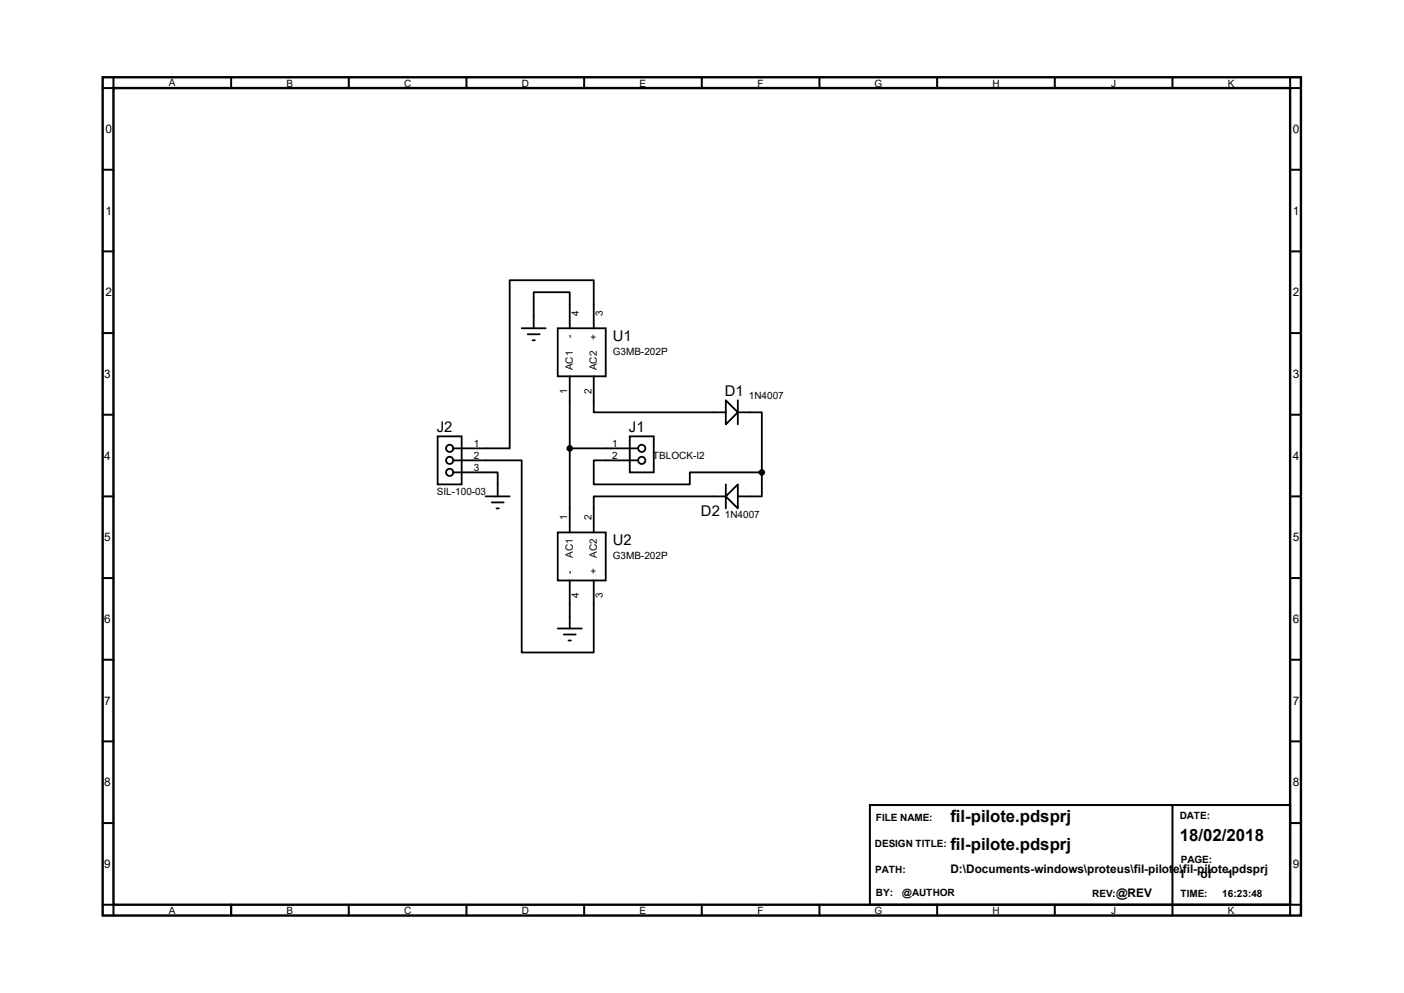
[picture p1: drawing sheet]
<svg xmlns="http://www.w3.org/2000/svg" width="297mm" height="210mm" viewBox="0 0 297 210" stroke-linecap="round" stroke-linejoin="round" font-family="sans-serif">
<path d="M21.7 16.3h253.5v177.3h-253.5zM24 18.6h248.9v172.7h-248.9z" fill="none" stroke="#000" stroke-width=".51"/>
<g fill="none" stroke="#000" stroke-width=".42">
<path d="M24 16.3v2.3h-2.3M48.9 16.3v2.3M73.8 16.3v2.3M98.7 16.3v2.3M123.6 16.3v2.3M148.5 16.3v2.3M173.4 16.3v2.3M198.2 16.3v2.3M223.1 16.3v2.3M248 16.3v2.3M272.9 16.3v2.3h2.3M21.7 35.9h2.3"/>
<path d="M272.9 35.9h2.3M21.7 53.2h2.3M272.9 53.2h2.3M21.7 70.4h2.3M272.9 70.4h2.3M21.7 87.7h2.3M272.9 87.7h2.3M21.7 105h2.3M272.9 105h2.3M21.7 122.3h2.3M21.7 139.5h2.3M272.9 122.3h2.3"/>
<path d="M272.9 139.5h2.3M21.7 156.8h2.3M272.9 156.8h2.3M21.7 174.1h2.3M184 170.3h88.9v21h-88.9zM248 170.3v23.3M272.9 174.1h2.3M21.7 191.3h2.3v2.3M48.9 191.3v2.3M73.8 191.3v2.3M98.7 191.3v2.3M123.6 191.3v2.3"/>
<path d="M148.5 191.3v2.3M173.4 191.3v2.3M198.2 191.3v2.3M223.1 191.3v2.3M275.2 191.3h-2.3v2.3"/>
</g>
<g fill="none" stroke="#000" stroke-width=".38">
<path d="M110.4 69.4h5M111.6 70.7h2.6M112.6 72h.6M112.9 69.4v-7.6h7.6v7.6M118 69.4h10.1v10.2h-10.1zM120.5 79.6v33M125.6 79.6v7.6h27.9M125.6 69.4v-10.1h-17.8v35.5h-11.9M92.6 92.3h5.1v10.1h-5.1zM95.9 97.4h14.5v40.6h15.2v-15.2M95.9 99.9h9.4v5.1M120.5 94.8h14.5"/>
<path d="M133.2 92.3h5.1v7.6h-5.1zM135 97.4h-9.4v5h20.3v-2.5h15.3M153.5 84.7l2.6 2.5-2.6 2.5zM156.1 87.2h5.1v12.7M156.1 84.7v5M161.2 99.9v5.1h-5.1M102.7 105h5.1M104 106.3h2.6M105 107.5h.5M118 112.6h10.1v10.2h-10.1zM153.5 105h-27.9v7.6M153.5 102.4v5.1"/>
<path d="M156.1 102.4v5.1l-2.6-2.5zM118 132.9h5.1M119.3 134.2h2.5M120.3 135.5h.5M120.5 122.8v10.1"/>
<circle cx="95.1" cy="99.9" r=".76"/>
<circle cx="95.1" cy="94.8" r=".76"/>
<circle cx="95.1" cy="97.4" r=".76"/>
<circle cx="135.8" cy="97.4" r=".76"/>
<circle cx="135.8" cy="94.8" r=".76"/>
</g>
<g fill="#000" stroke="#000" stroke-width=".38">
<circle cx="120.5" cy="94.8" r=".51"/>
<circle cx="161.2" cy="99.9" r=".51"/>
</g>
<g font-size="3.6">
<text x="201" y="173.9">fil-pilote.pdsprj</text>
<text x="201" y="179.7">fil-pilote.pdsprj</text>
<text x="249.6" y="178">18/02/2018</text>
</g>
<g font-size="3.1">
<text x="129.6" y="72.1">U1</text>
<text x="153.3" y="83.8">D1</text>
<text x="92.4" y="91.4">J2</text>
<text x="133.1" y="91.4">J1</text>
<text x="148.3" y="109.2">D2</text>
<text x="129.6" y="115.2">U2</text>
</g>
<g font-size="2.5">
<text x="22.3" y="28.2">0</text>
<text x="273.5" y="28.2">0</text>
<text x="22.3" y="45.4">1</text>
<text x="273.5" y="45.4">1</text>
<text x="22.3" y="62.7">2</text>
<text x="273.5" y="62.7">2</text>
<text x="22.1" y="80">3</text>
<text x="273.5" y="80">3</text>
<text x="22.1" y="97.2">4</text>
<text x="273.5" y="97.2">4</text>
<text x="22.1" y="114.5">5</text>
<text x="273.5" y="114.5">5</text>
<text x="22.1" y="131.8">6</text>
<text x="273.5" y="131.8">6</text>
<text x="22.1" y="149.1">7</text>
<text x="273.5" y="149.1">7</text>
<text x="22.1" y="166.3">8</text>
<text x="273.5" y="166.3">8</text>
<text x="22.1" y="183.6">9</text>
<text x="201" y="184.7">D:\Documents-windows\proteus\fil-pilote\fil-pilote.pdsprj</text>
<text x="249.4" y="185.7">1</text>
<text x="254" y="185.7">of</text>
<text x="259.5" y="185.7">1</text>
<text x="273.5" y="183.6">9</text>
<text x="236.1" y="189.7">@REV</text>
</g>
<g font-size="2.1">
<text x="35.7" y="18.1">A</text>
<text x="60.6" y="18.4">B</text>
<text x="85.5" y="18.4">C</text>
<text x="110.4" y="18.4">D</text>
<text x="135.3" y="18.4">E</text>
<text x="160.3" y="18.4">F</text>
<text x="185" y="18.4">G</text>
<text x="209.9" y="18.4">H</text>
<text x="235.1" y="18.4">J</text>
<text x="259.7" y="18.4">K</text>
<text x="121.2" y="71.4" transform="rotate(-90 121.2 71.4)">-</text>
<text x="122.4" y="66.9" transform="rotate(-90 122.4 66.9)">4</text>
<text x="126.3" y="71.9" transform="rotate(-90 126.3 71.9)">+</text>
<text x="127.5" y="66.9" transform="rotate(-90 127.5 66.9)">3</text>
<text x="129.6" y="75">G3MB-202P</text>
<text x="120" y="83.3" transform="rotate(-90 120 83.3)">1</text>
<text x="121.2" y="78.3" transform="rotate(-90 121.2 78.3)">AC1</text>
<text x="125.1" y="83.3" transform="rotate(-90 125.1 83.3)">2</text>
<text x="126.3" y="78.3" transform="rotate(-90 126.3 78.3)">AC2</text>
<text x="158.4" y="84.3">1N4007</text>
<text x="100.2" y="94.4">1</text>
<text x="129.5" y="94.4">1</text>
<text x="100.2" y="97">2</text>
<text x="100.2" y="99.5">3</text>
<text x="129.5" y="97">2</text>
<text x="138.1" y="97">TBLOCK-I2</text>
<text x="92.4" y="104.6">SIL-100-03</text>
<text x="120" y="110.1" transform="rotate(-90 120 110.1)">1</text>
<text x="125.1" y="110.1" transform="rotate(-90 125.1 110.1)">2</text>
<text x="153.3" y="109.6">1N4007</text>
<text x="121.2" y="118" transform="rotate(-90 121.2 118)">AC1</text>
<text x="126.3" y="118" transform="rotate(-90 126.3 118)">AC2</text>
<text x="129.6" y="118.2">G3MB-202P</text>
<text x="121.2" y="121.5" transform="rotate(-90 121.2 121.5)">-</text>
<text x="126.3" y="121.5" transform="rotate(-90 126.3 121.5)">+</text>
<text x="122.4" y="126.5" transform="rotate(-90 122.4 126.5)">4</text>
<text x="127.5" y="126.5" transform="rotate(-90 127.5 126.5)">3</text>
<text x="185.3" y="173.7">FILE NAME:</text>
<text x="249.6" y="173.2">DATE:</text>
<text x="185.1" y="179.2">DESIGN TITLE:</text>
<text x="185.1" y="184.5">PATH:</text>
<text x="249.8" y="182.6">PAGE:</text>
<text x="185.3" y="189.5">BY:</text>
<text x="190.9" y="189.5">@AUTHOR</text>
<text x="231.1" y="189.6">REV:</text>
<text x="249.7" y="189.6">TIME:</text>
<text x="258.6" y="189.6">16:23:48</text>
<text x="35.7" y="193.4">A</text>
<text x="60.6" y="193.4">B</text>
<text x="85.5" y="193.4">C</text>
<text x="110.4" y="193.4">D</text>
<text x="135.3" y="193.4">E</text>
<text x="160.3" y="193.4">F</text>
<text x="185" y="193.4">G</text>
<text x="209.9" y="193.4">H</text>
<text x="235.1" y="193.4">J</text>
<text x="259.7" y="193.4">K</text>
</g>
</svg>
